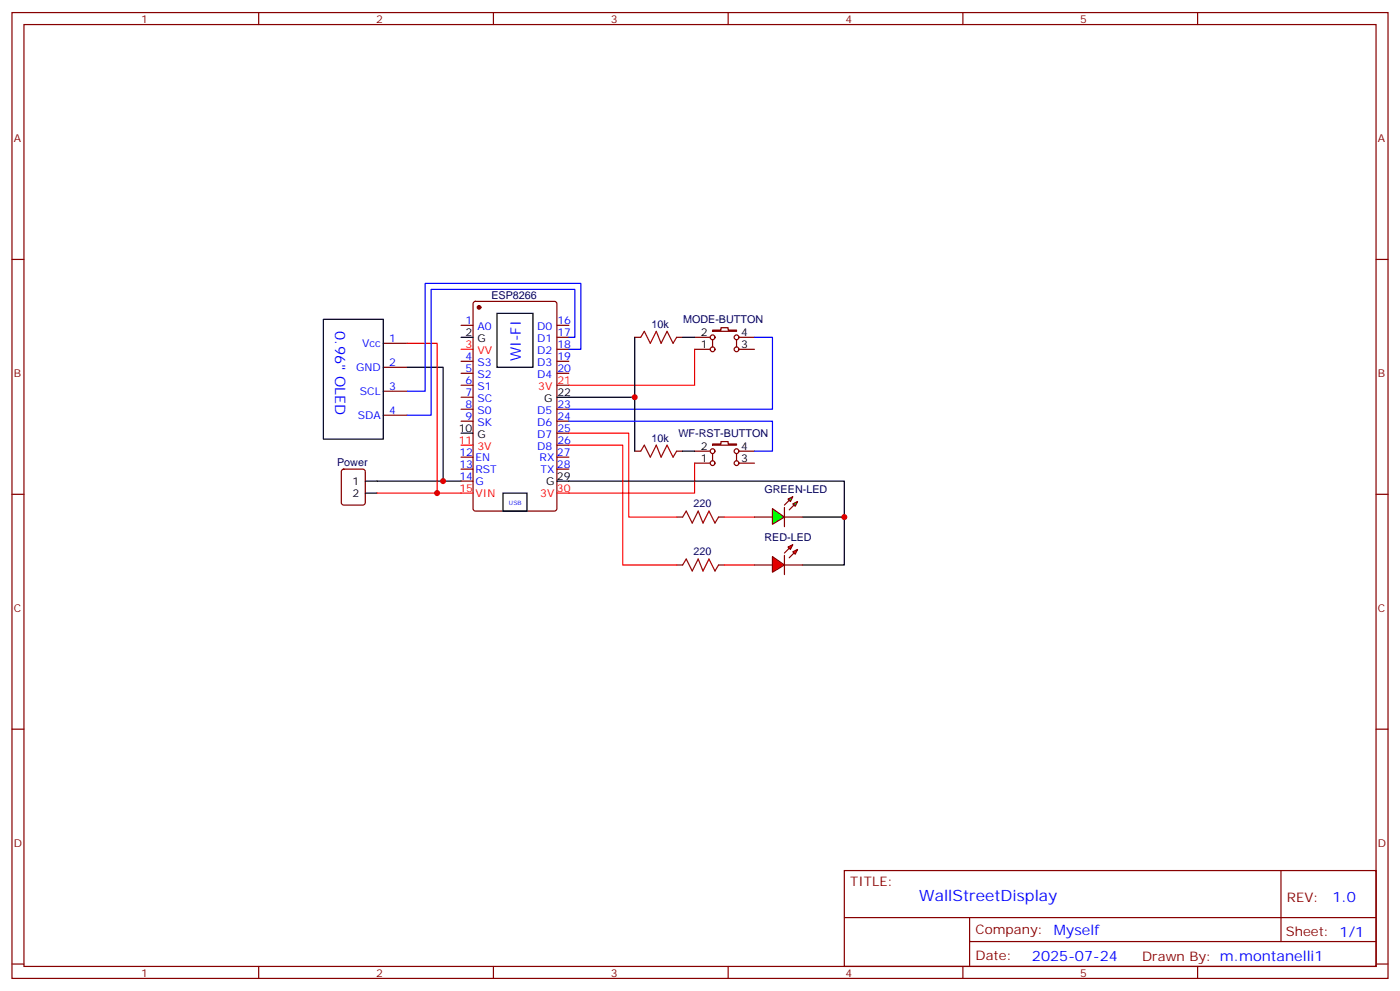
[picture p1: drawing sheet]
<svg xmlns="http://www.w3.org/2000/svg" width="412mm" height="292mm" viewBox="0 0 412 292" stroke-linecap="round" stroke-linejoin="round" font-family="sans-serif">
<g fill="none" stroke="#870000" stroke-width=".35">
<path d="M3.5 3.7h405.4v284.3h-405.4zM7.1 7.2h398.2v277.3h-398.2zM76.2 3.7v3.5M145.3 3.7v3.5M214.5 3.7v3.5M283.6 3.7v3.5M352.8 3.7v3.5M3.5 76.4h3.6M405.3 76.4h3.6M135.8 95.8h3.5M139.6 88.9l.5-.2h23.2l.7 .5v60.6l-.4 .6-23.5 .1-.7-.5-.1-60.6zM164 95.8h3.6"/>
<path d="M164 99.3h3.6M187 99.3h1.7M199.3 99.3h1.8M204.6 99.3h4.6M209.9 97.2h2.5v-.7h2.1v.7h2.5v.3h-7.1zM217.7 99.3h4.5M135.8 106.4h3.5M135.8 109.9h3.5M135.8 113.4h3.5M135.8 116.9h3.5M164 106.4h3.6M164 109.9h3.6"/>
<path d="M164 113.4h3.6M164 102.8h3.6M204.6 102.8h4.6M209.9 100v2.1M217 100v2.1M217.7 102.8h4.5M135.8 120.5h3.5M135.8 124h3.5M135.8 134.6h3.5M135.8 138.1h3.5M164 120.5h3.6M164 124h3.6"/>
<path d="M164 131.1h3.6M164 127.5h3.6M164 134.6h3.6M164 138.1h3.6M187 132.8h1.7M199.3 132.8h1.8M204.6 136.3h4.6M204.6 132.8h4.6M209.9 130.7h2.5v-.7h2.1v.7h2.5v.4h-7.1zM209.9 133.5v2.1M217 133.5v2.1M217.7 136.3h4.5"/>
<path d="M217.7 132.8h4.5M3.5 145.5h3.6M135.8 141.6h3.5M199.3 152.2h1.8M211.7 152.2h1.7M405.3 145.5h3.6M199.3 166.3h1.8M211.7 166.3h1.7M3.5 214.7h3.6M405.3 214.7h3.6M248.7 256.3h156.6v28.2h-156.6zM377.3 256.3v20.9"/>
<path d="M248.7 270.1h156.5M285.6 277.2h119.6M285.6 270.1v14.2M3.5 283.8h3.6M76.2 284.5v3.5M145.3 284.5v3.5M214.5 284.5v3.5M283.6 284.5v3.5M352.8 284.5v3.5M405.3 283.8h3.6"/>
<circle cx="209.9" cy="99.3" r=".71"/>
<circle cx="217" cy="99.3" r=".71"/>
<circle cx="209.9" cy="102.8" r=".71"/>
<circle cx="217" cy="102.8" r=".71"/>
<circle cx="209.9" cy="132.8" r=".71"/>
<circle cx="209.9" cy="136.3" r=".71"/>
<circle cx="217" cy="132.8" r=".71"/>
<circle cx="217" cy="136.3" r=".71"/>
</g>
<circle cx="141.1" cy="90.5" r=".53" fill="#870000" stroke="#870000" stroke-width=".35"/>
<path d="M135.8 99.3h3.5M146.4 92.3h10.6v15.8h-10.6zM187 99.3v17.6h-23M201.1 99.3h3.5M187 116.9v15.9M135.8 127.5h3.5M201.1 132.8h3.5M148.2 145.2h7v5.3h-7zM164 141.6h84.7v10.6h-12.3M248.7 152.2v14.1h-12.3" fill="none" stroke="#000" stroke-width=".35"/>
<path d="M135.8 102.8h3.5M204.6 102.8v10.6h-37M135.8 131.1h3.5M167.6 127.5h17.6v24.7h14.1M167.6 131.1h15.8v35.2h15.9M204.6 136.3v8.9h-40.6M135.8 145.2h3.5M213.4 152.2h8.8M213.4 166.3h8.8" fill="none" stroke="#f00" stroke-width=".35"/>
<path d="M188.7 99.3l1.1-1.8 1.8 3.6 1.7-3.6 1.4 3.6 1.8-3.6 1.8 3.6 1-1.8M188.7 132.8l1.1-1.7 1.8 3.5 1.7-3.5 1.4 3.5 1.8-3.5 1.8 3.5 1-1.8M201.1 152.2l1-1.7 1.8 3.5 1.8-3.5 1.4 3.5 1.7-3.5 1.8 3.5 1.1-1.8M201.1 166.3l1-1.7 1.8 3.5 1.8-3.5 1.4 3.5 1.7-3.5 1.8 3.5 1.1-1.8" fill="none" stroke="#a10000" stroke-width=".35"/>
<path d="M222.2 99.3h5.3v21.2h-59.9M167.6 124h59.9v8.8h-5.3" fill="none" stroke="#00f" stroke-width=".35"/>
<g fill="#f00" stroke="#870000" stroke-width=".35">
<path d="M227.5 163.9l3.6 2.4-3.6 2.2z"/>
<path d="M231.1 163.5v5.7z"/>
</g>
<g fill="#870000" stroke="#870000" stroke-width=".35">
<path d="M231.1 162.8l1.4-1.4z"/>
<path d="M232.5 164.2l1.4-1.4z"/>
</g>
<g fill="#f00" stroke="#870000" stroke-width=".35">
<path d="M232.1 161l1.4-.7-.7 1.4z"/>
<path d="M233.5 162.5l1.4-.8-.7 1.5z"/>
</g>
<path d="M222.2 152.2h5.3M231.1 152.2h5.3M222.2 166.3h5.3M231.1 166.3h5.3" fill="none" stroke="#870000" stroke-width=".35"/>
<g fill="#0f0" stroke="#870000" stroke-width=".35">
<path d="M233.5 148.3l1.4-.7-.7 1.4z"/>
<path d="M232.1 146.9l1.4-.7-.7 1.4z"/>
</g>
<g fill="#870000" stroke="#870000" stroke-width=".35">
<path d="M232.5 150.1l1.4-1.4z"/>
<path d="M231.1 148.7l1.4-1.4z"/>
</g>
<path d="M231.1 149.4v5.6z" fill="#f00" stroke="#870000" stroke-width=".35"/>
<path d="M227.5 149.8l3.6 2.4-3.6 2.1z" fill="#0f0" stroke="#870000" stroke-width=".35"/>
<path d="M112.9 101.1h7M112.9 108.1h7M112.9 115.2h7M100.8 138.3l.4-.2h5.7l.6 .4 .1 9.5-.5 .6-5.9 .1-.6-.5-.1-9.4zM112.9 122.2h7" fill="none" stroke="#870000" stroke-width=".35"/>
<path d="M95.2 94h17.7v35.3h-17.7zM119.9 108.1h10.6v33.5M107.6 141.6h28.2M107.6 145.2h3.5" fill="none" stroke="#000" stroke-width=".35"/>
<path d="M119.9 101.1h8.9v44.1M111.1 145.2h24.7" fill="none" stroke="#f00" stroke-width=".35"/>
<path d="M167.6 99.3h1.7v-14.1h-42.3v37h-7.1M167.6 102.8h3.5v-19.4h-45.9v31.8h-5.3" fill="none" stroke="#00f" stroke-width=".35"/>
<g fill="#c00">
<circle cx="187" cy="116.9" r=".88"/>
<circle cx="248.7" cy="152.2" r=".88"/>
<circle cx="130.5" cy="141.6" r=".88"/>
<circle cx="128.8" cy="145.2" r=".88"/>
</g>
<text font-size="4.6" fill="#00f" x="270.8" y="265.3">WallStreetDisplay</text>
<g font-size="4.2" fill="#00f">
<text x="98.8" y="97.5" transform="rotate(90 98.8 97.5)">0.96&quot; OLED</text>
<text x="153.5" y="106.4" transform="rotate(-90 153.5 106.4)">WI-FI</text>
<text x="392.5" y="265.6">1.0</text>
<text x="310.4" y="275.3">Myself</text>
<text x="304" y="282.9">2025-07-24</text>
</g>
<g font-size="3.9" fill="#800">
<text x="250.5" y="260.9">TITLE:</text>
<text x="379.1" y="265.6">REV:</text>
<text x="287.4" y="275.1">Company:</text>
<text x="378.7" y="275.7">Sheet: 1/1</text>
<text x="287.4" y="282.8">Date:</text>
<text x="336.4" y="282.8">Drawn By: m.montanelli1</text>
</g>
<g font-size="3.2" fill="#800">
<text x="41.6" y="6.7">1</text>
<text x="110.8" y="6.7">2</text>
<text x="179.9" y="6.7">3</text>
<text x="249.1" y="6.7">4</text>
<text x="318.2" y="6.7">5</text>
<text x="4.1" y="41.8">A</text>
<text x="405.9" y="41.8">A</text>
<text x="4.1" y="110.9">B</text>
<text x="405.9" y="110.9">B</text>
<text x="4.1" y="180.1">C</text>
<text x="405.9" y="180.1">C</text>
<text x="4.1" y="249.2">D</text>
<text x="405.9" y="249.2">D</text>
<text x="41.6" y="287.5">1</text>
<text x="110.8" y="287.5">2</text>
<text x="179.9" y="287.5">3</text>
<text x="249.1" y="287.5">4</text>
<text x="318.2" y="287.5">5</text>
</g>
<g font-size="3.2" fill="#000080">
<text x="144.7" y="88.1">ESP8266</text>
<text x="201.2" y="95.2">MODE-BUTTON</text>
<text x="191.9" y="96.5">10k</text>
<text x="191.9" y="130">10k</text>
<text x="199.8" y="128.7">WF-RST-BUTTON</text>
<text x="99.3" y="137.1">Power</text>
<text x="204.3" y="149.4">220</text>
<text x="225.2" y="145.2">GREEN-LED</text>
<text x="225.2" y="159.3">RED-LED</text>
<text x="204.3" y="163.5">220</text>
</g>
<g font-size="3.2" fill="#00f">
<text x="137.2" y="95.4">1</text>
<text x="164.2" y="95.4">16</text>
<text x="114.7" y="100.7">1</text>
<text x="140.7" y="97.2">A0</text>
<text x="158.3" y="100.7">D1</text>
<text x="158.3" y="97.2">D0</text>
<text x="164.2" y="99">17</text>
<text x="106.7" y="102.1">Vcc</text>
<text x="114.7" y="107.8">2</text>
<text x="137.2" y="106">4</text>
<text x="140.7" y="107.8">S3</text>
<text x="158.3" y="107.8">D3</text>
<text x="158.3" y="104.2">D2</text>
<text x="164.2" y="106">19</text>
<text x="164.2" y="102.5">18</text>
<text x="104.9" y="109.2">GND</text>
<text x="137.2" y="109.5">5</text>
<text x="137.2" y="113.1">6</text>
<text x="140.7" y="111.3">S2</text>
<text x="158.3" y="111.3">D4</text>
<text x="164.2" y="109.5">20</text>
<text x="106" y="116.2">SCL</text>
<text x="114.7" y="114.8">3</text>
<text x="137.2" y="116.6">7</text>
<text x="140.7" y="114.8">S1</text>
<text x="140.7" y="118.4">SC</text>
<text x="105.4" y="123.3">SDA</text>
<text x="114.7" y="121.9">4</text>
<text x="137.2" y="120.1">8</text>
<text x="137.2" y="123.6">9</text>
<text x="140.7" y="121.9">S0</text>
<text x="140.7" y="125.4">SK</text>
<text x="158.3" y="125.4">D6</text>
<text x="158.3" y="121.9">D5</text>
<text x="164.2" y="123.6">24</text>
<text x="164.2" y="120.1">23</text>
<text x="158.3" y="128.9">D7</text>
<text x="164.2" y="130.7">26</text>
<text x="164.2" y="127.2">25</text>
<text x="135.3" y="134.2">12</text>
<text x="135.3" y="137.8">13</text>
<text x="140.1" y="135.6">EN</text>
<text x="158.3" y="132.5">D8</text>
<text x="159" y="135.6">RX</text>
<text x="164" y="134.2">27</text>
<text x="164" y="137.8">28</text>
<text x="135.3" y="141.3">14</text>
<text x="140.1" y="139.2">RST</text>
<text x="140.1" y="142.7">G</text>
<text x="159.2" y="139.2">TX</text>
</g>
<g font-size="3.2">
<text x="137.2" y="99">2</text>
<text x="140.7" y="100.7">G</text>
<text x="206.5" y="99">2</text>
<text x="218.4" y="99">4</text>
<text x="206.5" y="102.5">1</text>
<text x="218.4" y="102.5">3</text>
<text x="160.3" y="118.4">G</text>
<text x="164.2" y="116.6">22</text>
<text x="135.1" y="127.2">10</text>
<text x="140.7" y="128.9">G</text>
<text x="206.5" y="136">1</text>
<text x="206.5" y="132.5">2</text>
<text x="218.4" y="136">3</text>
<text x="218.4" y="132.5">4</text>
<text x="103.8" y="142.7">1</text>
<text x="160.9" y="142.7">G</text>
<text x="164" y="141.3">29</text>
<text x="103.8" y="146.2">2</text>
</g>
<g font-size="3.2" fill="#f00">
<text x="137.2" y="102.5">3</text>
<text x="140.7" y="104.2">VV</text>
<text x="164.2" y="113.1">21</text>
<text x="158.6" y="114.8">3V</text>
<text x="135.1" y="130.7">11</text>
<text x="140.7" y="132.5">3V</text>
<text x="135.3" y="144.8">15</text>
<text x="140.1" y="146.2">VIN</text>
<text x="159.2" y="146.2">3V</text>
<text x="164" y="144.8">30</text>
</g>
<text font-size="1.8" fill="#00f" x="149.9" y="148.7">USB</text>
</svg>
